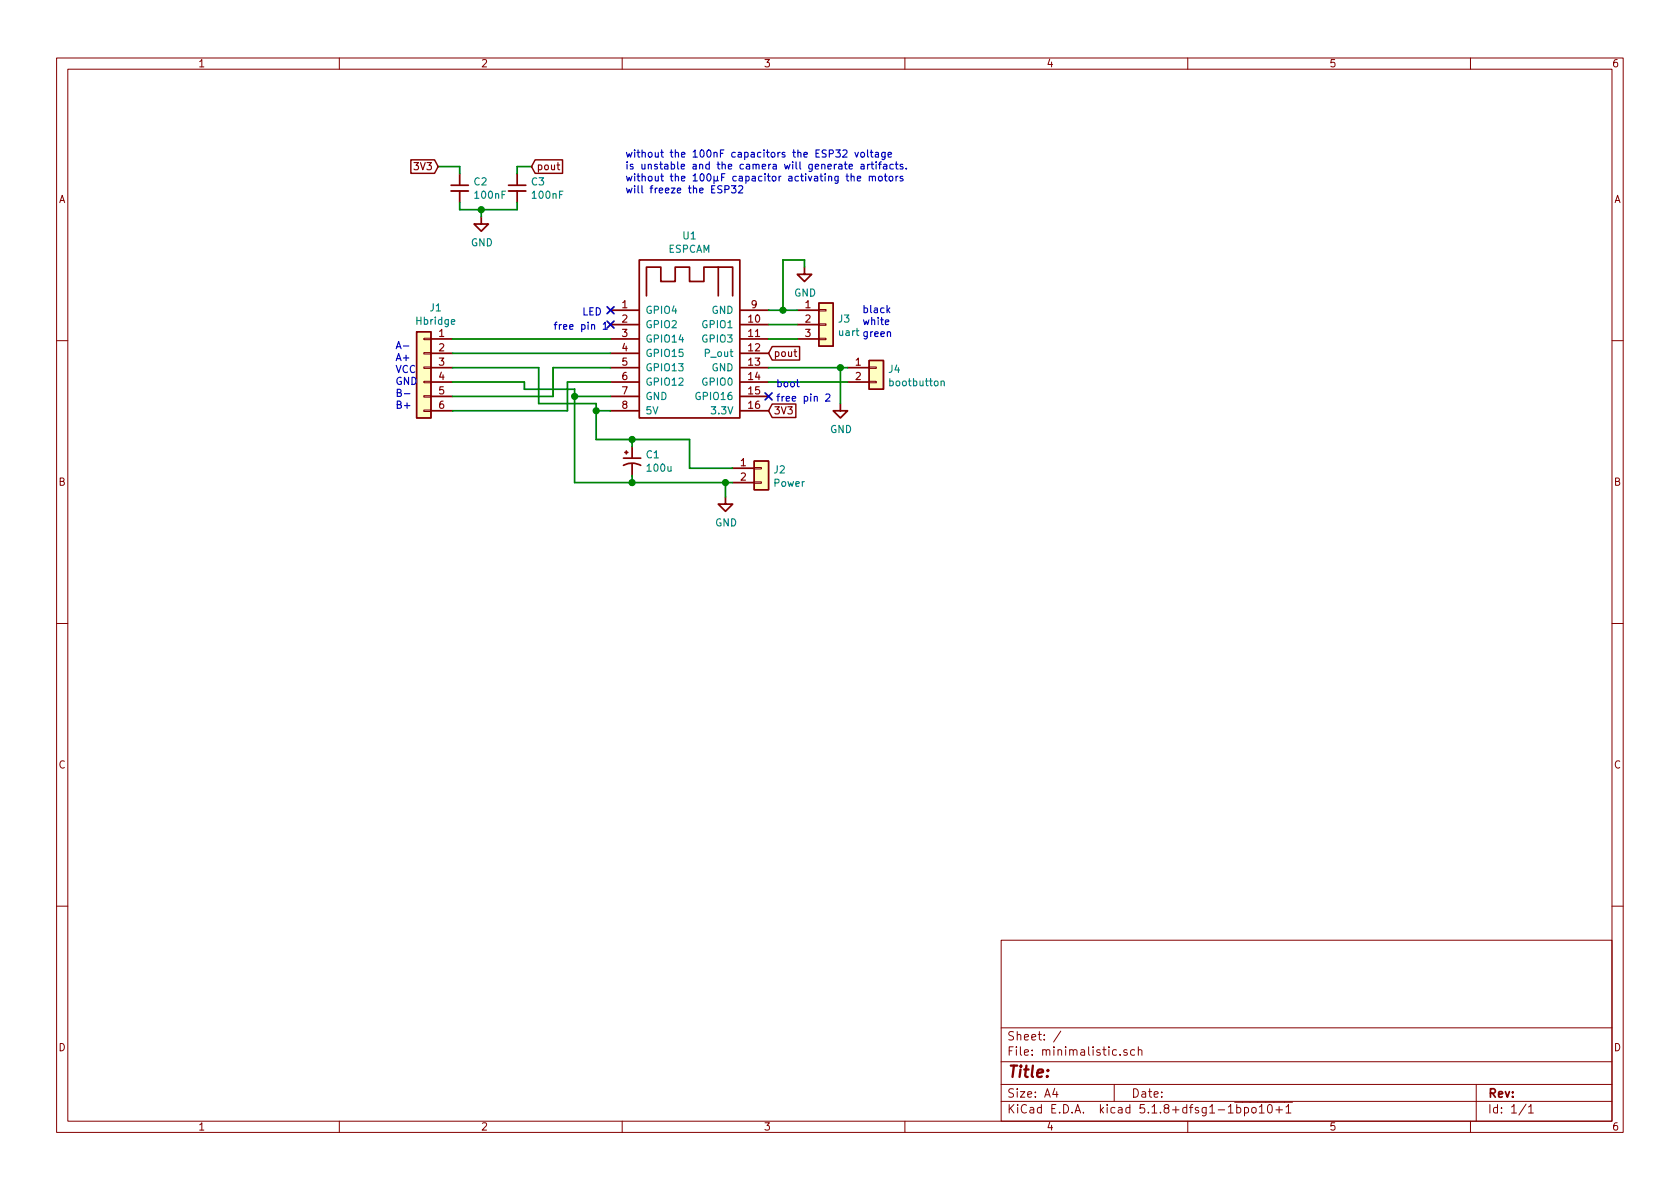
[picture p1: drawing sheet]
EESchema Schematic File Version 4
EELAYER 30 0
EELAYER END
$Descr A4 11693 8268
encoding utf-8
Sheet 1 1
Title ""
Date ""
Rev ""
Comp ""
Comment1 ""
Comment2 ""
Comment3 ""
Comment4 ""
$EndDescr
$Comp
L espcam:ESPCAM U1
U 1 1
P 4800 2050
F 0 "U1" H 4800 2471 50  0000 C CNN
F 1 "ESPCAM" H 4800 2378 50  0000 C CNN
F 2 "espcam:ESPCAM_bottom" H 4800 2050 50  0001 C CNN
F 3 "" H 4800 2050 50  0001 C CNN
	1    4800 2050
	1    0    0    -1  
$EndComp
$Comp
L Connector_Generic:Conn_01x06 J1
U 1 1
P 2950 2550
F 0 "J1" H 2867 2970 50  0000 C CNN
F 1 "Hbridge" H 2867 2877 50  0000 C CNN
F 2 "Connector_PinHeader_2.54mm:PinHeader_1x06_P2.54mm_Vertical" H 2950 2550 50  0001 C CNN
F 3 "~" H 2950 2550 50  0001 C CNN
	1    2950 2550
	-1   0    0    -1  
$EndComp
Text Notes 2750 2850 0    50   ~ 0
A-\nA+\nVCC\nGND\nB-\nB+
NoConn ~ 4250 2150
Text Notes 4050 2200 0    50   ~ 0
LED
$Comp
L Connector_Generic:Conn_01x03 J3
U 1 1
P 5750 2250
F 0 "J3" H 5829 2292 50  0000 L CNN
F 1 "uart" H 5829 2199 50  0000 L CNN
F 2 "Connector_PinHeader_2.54mm:PinHeader_1x03_P2.54mm_Vertical" H 5750 2250 50  0001 C CNN
F 3 "~" H 5750 2250 50  0001 C CNN
	1    5750 2250
	1    0    0    -1  
$EndComp
Text Notes 3850 2300 0    50   ~ 0
free pin 1
$Comp
L Connector_Generic:Conn_01x02 J2
U 1 1
P 5300 3250
F 0 "J2" H 5380 3242 50  0000 L CNN
F 1 "Power" H 5380 3149 50  0000 L CNN
F 2 "Connector_JST:JST_EH_B2B-EH-A_1x02_P2.50mm_Vertical" H 5300 3250 50  0001 C CNN
F 3 "~" H 5300 3250 50  0001 C CNN
	1    5300 3250
	1    0    0    -1  
$EndComp
Wire Wire Line
	5350 2150 5450 2150
Wire Wire Line
	3150 2350 4250 2350
Wire Wire Line
	4250 2450 3150 2450
Wire Wire Line
	4250 2550 3850 2550
Wire Wire Line
	3850 2550 3850 2750
Wire Wire Line
	3850 2750 3150 2750
Wire Wire Line
	4250 2650 3950 2650
Wire Wire Line
	3950 2650 3950 2850
Wire Wire Line
	3950 2850 3150 2850
Wire Wire Line
	4250 2850 4150 2850
Wire Wire Line
	4150 2850 4150 2800
Wire Wire Line
	4150 2800 3750 2800
Wire Wire Line
	3750 2800 3750 2550
Wire Wire Line
	3750 2550 3150 2550
Wire Wire Line
	3650 2700 3650 2650
Wire Wire Line
	3650 2650 3150 2650
Connection ~ 5450 2150
Wire Wire Line
	5450 2150 5550 2150
Wire Wire Line
	5350 2250 5550 2250
Wire Wire Line
	5100 3350 5050 3350
Connection ~ 5050 3350
$Comp
L Connector_Generic:Conn_01x02 J4
U 1 1
P 6100 2550
F 0 "J4" H 6179 2542 50  0000 L CNN
F 1 "bootbutton" H 6179 2449 50  0000 L CNN
F 2 "Connector_PinHeader_2.54mm:PinHeader_1x02_P2.54mm_Vertical" H 6100 2550 50  0001 C CNN
F 3 "~" H 6100 2550 50  0001 C CNN
	1    6100 2550
	1    0    0    -1  
$EndComp
Wire Wire Line
	4800 3250 5100 3250
Wire Wire Line
	5350 2650 5900 2650
Wire Wire Line
	5350 2350 5550 2350
NoConn ~ 5350 2750
NoConn ~ 4250 2250
$Comp
L power:GND #PWR01
U 1 1
P 5050 3450
F 0 "#PWR01" H 5050 3200 50  0001 C CNN
F 1 "GND" H 5055 3273 50  0000 C CNN
F 2 "" H 5050 3450 50  0001 C CNN
F 3 "" H 5050 3450 50  0001 C CNN
	1    5050 3450
	1    0    0    -1  
$EndComp
Wire Wire Line
	5050 3450 5050 3350
Wire Wire Line
	4250 2750 4000 2750
Wire Wire Line
	4000 2750 4000 2700
Wire Wire Line
	4000 2700 3650 2700
Wire Wire Line
	5050 3350 4400 3350
Wire Wire Line
	4000 3350 4000 2750
Connection ~ 4000 2750
Text GLabel 5350 2450 2    50   Input ~ 0
pout
Text GLabel 5350 2850 2    50   Input ~ 0
3V3
Text GLabel 3050 1150 0    50   Input ~ 0
3V3
Text GLabel 3700 1150 2    50   Input ~ 0
pout
$Comp
L Device:CP1_Small C1
U 1 1
P 4400 3200
F 0 "C1" H 4491 3247 50  0000 L CNN
F 1 "100u" H 4491 3154 50  0000 L CNN
F 2 "" H 4400 3200 50  0001 C CNN
F 3 "~" H 4400 3200 50  0001 C CNN
	1    4400 3200
	1    0    0    -1  
$EndComp
Wire Wire Line
	4150 2850 4150 3050
Wire Wire Line
	4150 3050 4400 3050
Wire Wire Line
	4800 3050 4800 3250
Connection ~ 4150 2850
$Comp
L power:GND #PWR02
U 1 1
P 5600 1850
F 0 "#PWR02" H 5600 1600 50  0001 C CNN
F 1 "GND" H 5605 1673 50  0000 C CNN
F 2 "" H 5600 1850 50  0001 C CNN
F 3 "" H 5600 1850 50  0001 C CNN
	1    5600 1850
	1    0    0    -1  
$EndComp
Wire Wire Line
	5450 2150 5450 1800
Wire Wire Line
	5450 1800 5600 1800
Wire Wire Line
	5600 1800 5600 1850
$Comp
L power:GND #PWR03
U 1 1
P 5850 2800
F 0 "#PWR03" H 5850 2550 50  0001 C CNN
F 1 "GND" H 5855 2623 50  0000 C CNN
F 2 "" H 5850 2800 50  0001 C CNN
F 3 "" H 5850 2800 50  0001 C CNN
	1    5850 2800
	1    0    0    -1  
$EndComp
Wire Wire Line
	5850 2800 5850 2550
Connection ~ 5850 2550
Wire Wire Line
	5850 2550 5900 2550
Wire Wire Line
	5350 2550 5850 2550
Wire Wire Line
	4400 3100 4400 3050
Connection ~ 4400 3050
Wire Wire Line
	4400 3050 4800 3050
Wire Wire Line
	4400 3300 4400 3350
Connection ~ 4400 3350
Wire Wire Line
	4400 3350 4000 3350
$Comp
L power:GND #PWR04
U 1 1
P 3350 1500
F 0 "#PWR04" H 3350 1250 50  0001 C CNN
F 1 "GND" H 3355 1323 50  0000 C CNN
F 2 "" H 3350 1500 50  0001 C CNN
F 3 "" H 3350 1500 50  0001 C CNN
	1    3350 1500
	1    0    0    -1  
$EndComp
$Comp
L Device:C_Small C2
U 1 1
P 3200 1300
F 0 "C2" H 3292 1347 50  0000 L CNN
F 1 "100nF" H 3292 1254 50  0000 L CNN
F 2 "" H 3200 1300 50  0001 C CNN
F 3 "~" H 3200 1300 50  0001 C CNN
	1    3200 1300
	1    0    0    -1  
$EndComp
$Comp
L Device:C_Small C3
U 1 1
P 3600 1300
F 0 "C3" H 3692 1347 50  0000 L CNN
F 1 "100nF" H 3692 1254 50  0000 L CNN
F 2 "" H 3600 1300 50  0001 C CNN
F 3 "~" H 3600 1300 50  0001 C CNN
	1    3600 1300
	1    0    0    -1  
$EndComp
Wire Wire Line
	3700 1150 3600 1150
Wire Wire Line
	3600 1150 3600 1200
Wire Wire Line
	3050 1150 3200 1150
Wire Wire Line
	3200 1150 3200 1200
Wire Wire Line
	3200 1400 3200 1450
Wire Wire Line
	3200 1450 3350 1450
Wire Wire Line
	3600 1450 3600 1400
Wire Wire Line
	3350 1500 3350 1450
Connection ~ 3350 1450
Wire Wire Line
	3350 1450 3600 1450
Text Notes 5400 2700 0    50   ~ 0
boot
Text Notes 5400 2800 0    50   ~ 0
free pin 2
Text Notes 4350 1350 0    50   ~ 0
without the 100nF capacitors the ESP32 voltage\nis unstable and the camera will generate artifacts.\nwithout the 100µF capacitor activating the motors\nwill freeze the ESP32
Text Notes 6000 2350 0    50   ~ 0
black\nwhite\ngreen
$EndSCHEMATC
